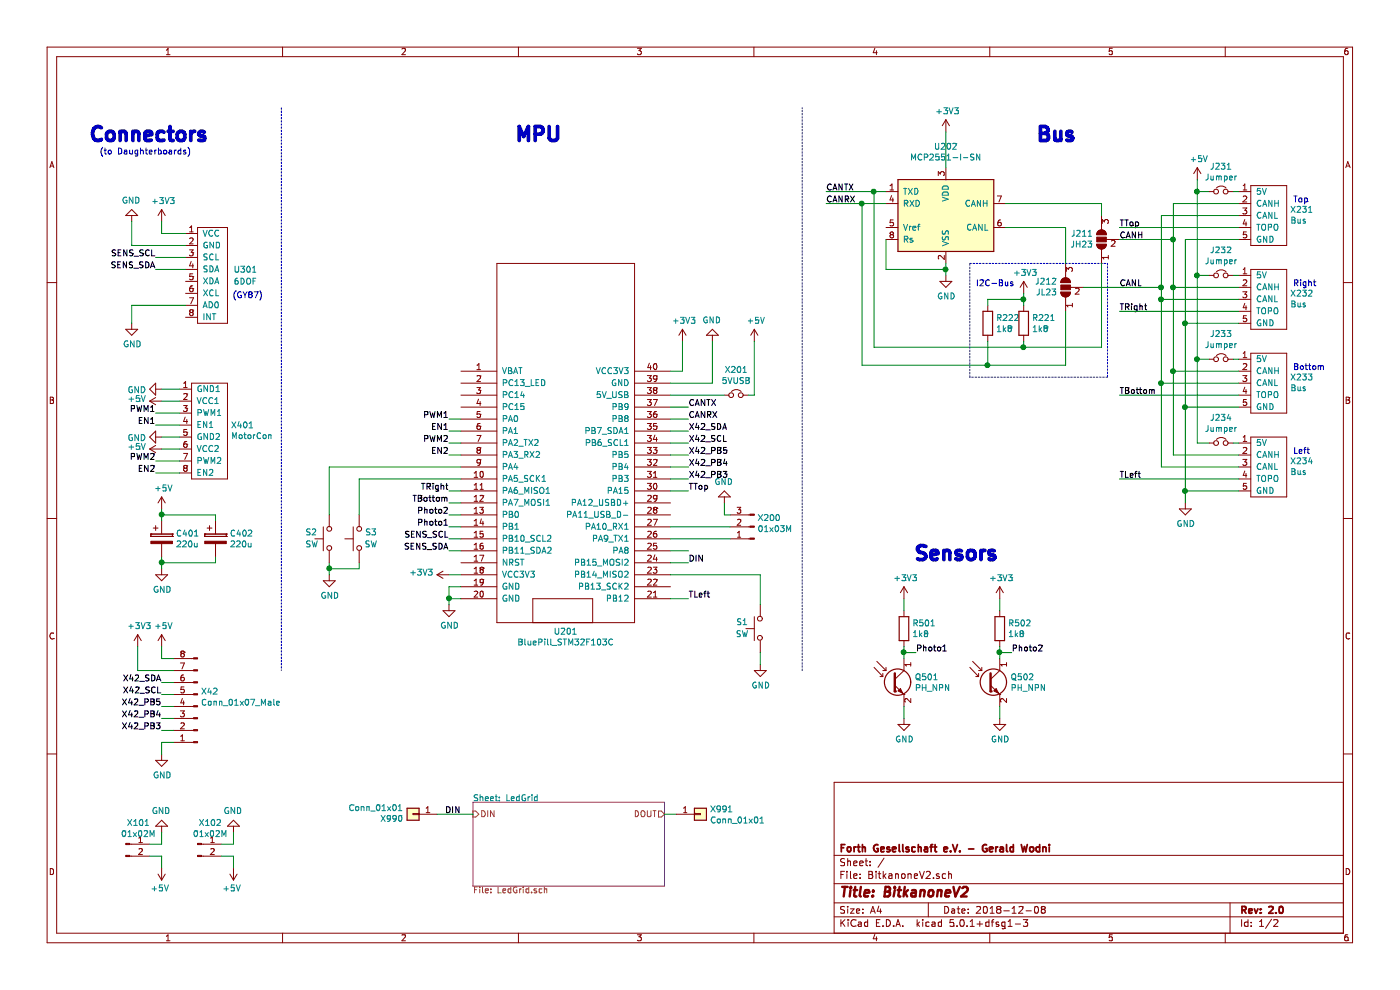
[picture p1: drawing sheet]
EESchema Schematic File Version 4
LIBS:BitkanoneV2-cache
EELAYER 26 0
EELAYER END
$Descr A4 11693 8268
encoding utf-8
Sheet 1 2
Title "BitkanoneV2"
Date "2018-12-08"
Rev "2.0"
Comp "Forth Gesellschaft e.V. - Gerald Wodni"
Comment1 ""
Comment2 ""
Comment3 ""
Comment4 ""
$EndDescr
$Comp
L bluepill_breakouts:BluePill_STM32F103C_NoProg U201
U 1 1
P 4700 3800
F 0 "U201" H 4725 2328 50  0000 C CNN
F 1 "BluePill_STM32F103C" H 4725 2237 50  0000 C CNN
F 2 "BluePill_breakouts:BluePill_STM32F103C_Center_NoPROG" H 4750 2200 50  0001 C CNN
F 3 "www.rogerclark.net" H 4700 2300 50  0001 C CNN
	1    4700 3800
	1    0    0    -1  
$EndComp
$Comp
L power:+5V #PWR0909
U 1 1
P 6300 2850
F 0 "#PWR0909" H 6300 2700 50  0001 C CNN
F 1 "+5V" H 6315 3023 50  0000 C CNN
F 2 "" H 6300 2850 50  0001 C CNN
F 3 "" H 6300 2850 50  0001 C CNN
	1    6300 2850
	1    0    0    -1  
$EndComp
$Comp
L power:GND #PWR0921
U 1 1
P 3750 5050
F 0 "#PWR0921" H 3750 4800 50  0001 C CNN
F 1 "GND" H 3755 4877 50  0000 C CNN
F 2 "" H 3750 5050 50  0001 C CNN
F 3 "" H 3750 5050 50  0001 C CNN
	1    3750 5050
	1    0    0    -1  
$EndComp
$Comp
L power:+3V3 #PWR0907
U 1 1
P 5700 2850
F 0 "#PWR0907" H 5700 2700 50  0001 C CNN
F 1 "+3V3" H 5715 3023 50  0000 C CNN
F 2 "" H 5700 2850 50  0001 C CNN
F 3 "" H 5700 2850 50  0001 C CNN
	1    5700 2850
	1    0    0    -1  
$EndComp
$Comp
L power:GND #PWR0908
U 1 1
P 5950 2850
F 0 "#PWR0908" H 5950 2600 50  0001 C CNN
F 1 "GND" H 5955 2677 50  0000 C CNN
F 2 "" H 5950 2850 50  0001 C CNN
F 3 "" H 5950 2850 50  0001 C CNN
	1    5950 2850
	-1   0    0    1   
$EndComp
$Comp
L Device:Jumper_NC_Small X201
U 1 1
P 6150 3300
F 0 "X201" H 6150 3512 50  0000 C CNN
F 1 "5VUSB" H 6150 3421 50  0000 C CNN
F 2 "Jumper:SolderJumper-2_P1.3mm_Open_Pad1.0x1.5mm" H 6150 3300 50  0001 C CNN
F 3 "~" H 6150 3300 50  0001 C CNN
	1    6150 3300
	1    0    0    -1  
$EndComp
Wire Wire Line
	5600 3100 5700 3100
Wire Wire Line
	5700 3100 5700 2850
Wire Wire Line
	5600 3200 5950 3200
Wire Wire Line
	5950 3200 5950 2850
Wire Wire Line
	6250 3300 6300 3300
Wire Wire Line
	6300 3300 6300 2850
Wire Wire Line
	3850 5000 3750 5000
Wire Wire Line
	3750 5000 3750 5050
Wire Wire Line
	3850 4900 3750 4900
Wire Wire Line
	3750 4900 3750 5000
Connection ~ 3750 5000
$Comp
L Bitkanone:Bus X231
U 1 1
P 10550 1800
F 0 "X231" H 10777 1851 50  0000 L CNN
F 1 "Bus" H 10777 1760 50  0000 L CNN
F 2 "Connector_PinSocket_2.54mm:PinSocket_1x05_P2.54mm_Vertical" H 10550 1550 50  0001 C CNN
F 3 "" H 10550 1550 50  0001 C CNN
	1    10550 1800
	1    0    0    -1  
$EndComp
$Comp
L Bitkanone:Bus X232
U 1 1
P 10550 2500
F 0 "X232" H 10777 2551 50  0000 L CNN
F 1 "Bus" H 10777 2460 50  0000 L CNN
F 2 "Connector_PinSocket_2.54mm:PinSocket_1x05_P2.54mm_Vertical" H 10550 2250 50  0001 C CNN
F 3 "" H 10550 2250 50  0001 C CNN
	1    10550 2500
	1    0    0    -1  
$EndComp
$Comp
L Bitkanone:Bus X233
U 1 1
P 10550 3200
F 0 "X233" H 10777 3251 50  0000 L CNN
F 1 "Bus" H 10777 3160 50  0000 L CNN
F 2 "Connector_PinSocket_2.54mm:PinSocket_1x05_P2.54mm_Vertical" H 10550 2950 50  0001 C CNN
F 3 "" H 10550 2950 50  0001 C CNN
	1    10550 3200
	1    0    0    -1  
$EndComp
$Comp
L Bitkanone:Bus X234
U 1 1
P 10550 3900
F 0 "X234" H 10777 3951 50  0000 L CNN
F 1 "Bus" H 10777 3860 50  0000 L CNN
F 2 "Connector_PinSocket_2.54mm:PinSocket_1x05_P2.54mm_Vertical" H 10550 3650 50  0001 C CNN
F 3 "" H 10550 3650 50  0001 C CNN
	1    10550 3900
	1    0    0    -1  
$EndComp
$Comp
L power:+5V #PWR0902
U 1 1
P 10000 1500
F 0 "#PWR0902" H 10000 1350 50  0001 C CNN
F 1 "+5V" H 10015 1673 50  0000 C CNN
F 2 "" H 10000 1500 50  0001 C CNN
F 3 "" H 10000 1500 50  0001 C CNN
	1    10000 1500
	1    0    0    -1  
$EndComp
$Comp
L power:GND #PWR0917
U 1 1
P 9900 4200
F 0 "#PWR0917" H 9900 3950 50  0001 C CNN
F 1 "GND" H 9905 4027 50  0000 C CNN
F 2 "" H 9900 4200 50  0001 C CNN
F 3 "" H 9900 4200 50  0001 C CNN
	1    9900 4200
	1    0    0    -1  
$EndComp
Wire Wire Line
	10000 1500 10000 1600
Text Label 9350 1900 0    50   ~ 0
TTop
Text Label 9350 2600 0    50   ~ 0
TRight
Text Label 9350 4000 0    50   ~ 0
TLeft
Text Label 9350 3300 0    50   ~ 0
TBottom
Text Label 5750 4100 0    50   ~ 0
TTop
Text Label 3750 4100 2    50   ~ 0
TRight
Text Label 5750 5000 0    50   ~ 0
TLeft
Text Label 3750 4200 2    50   ~ 0
TBottom
Wire Wire Line
	5600 5000 5750 5000
$Comp
L Device:R R222
U 1 1
P 8250 2700
F 0 "R222" H 8320 2746 50  0000 L CNN
F 1 "1k8" H 8320 2655 50  0000 L CNN
F 2 "Resistor_SMD:R_0603_1608Metric_Pad1.05x0.95mm_HandSolder" V 8180 2700 50  0001 C CNN
F 3 "~" H 8250 2700 50  0001 C CNN
	1    8250 2700
	1    0    0    -1  
$EndComp
$Comp
L Interface_CAN_LIN:MCP2551-I-SN U202
U 1 1
P 7900 1800
F 0 "U202" H 7900 2378 50  0000 C CNN
F 1 "MCP2551-I-SN" H 7900 2287 50  0000 C CNN
F 2 "Package_SO:SOIC-8_3.9x4.9mm_P1.27mm" H 7900 1300 50  0001 C CIN
F 3 "http://ww1.microchip.com/downloads/en/devicedoc/21667d.pdf" H 7900 1800 50  0001 C CNN
	1    7900 1800
	1    0    0    -1  
$EndComp
Wire Wire Line
	10000 1600 10100 1600
Wire Wire Line
	10000 2300 10100 2300
Wire Wire Line
	10000 3000 10100 3000
Wire Wire Line
	10000 3700 10100 3700
Wire Wire Line
	9900 4100 9900 4200
$Comp
L power:GND #PWR0905
U 1 1
P 7900 2300
F 0 "#PWR0905" H 7900 2050 50  0001 C CNN
F 1 "GND" H 7905 2127 50  0000 C CNN
F 2 "" H 7900 2300 50  0001 C CNN
F 3 "" H 7900 2300 50  0001 C CNN
	1    7900 2300
	1    0    0    -1  
$EndComp
$Comp
L power:+3V3 #PWR0901
U 1 1
P 7900 1100
F 0 "#PWR0901" H 7900 950 50  0001 C CNN
F 1 "+3V3" H 7915 1273 50  0000 C CNN
F 2 "" H 7900 1100 50  0001 C CNN
F 3 "" H 7900 1100 50  0001 C CNN
	1    7900 1100
	1    0    0    -1  
$EndComp
Wire Wire Line
	7900 1100 7900 1400
Wire Wire Line
	7900 2200 7900 2250
$Comp
L Device:R R221
U 1 1
P 8550 2700
F 0 "R221" H 8620 2746 50  0000 L CNN
F 1 "1k8" H 8620 2655 50  0000 L CNN
F 2 "Resistor_SMD:R_0603_1608Metric_Pad1.05x0.95mm_HandSolder" V 8480 2700 50  0001 C CNN
F 3 "~" H 8550 2700 50  0001 C CNN
	1    8550 2700
	1    0    0    -1  
$EndComp
Text Label 6900 1600 0    50   ~ 0
CANTX
Text Label 6900 1700 0    50   ~ 0
CANRX
Wire Wire Line
	7300 2900 7300 1600
Wire Wire Line
	7300 1600 7400 1600
$Comp
L power:+3V3 #PWR0906
U 1 1
P 8550 2450
F 0 "#PWR0906" H 8550 2300 50  0001 C CNN
F 1 "+3V3" H 8565 2623 50  0000 C CNN
F 2 "" H 8550 2450 50  0001 C CNN
F 3 "" H 8550 2450 50  0001 C CNN
	1    8550 2450
	1    0    0    -1  
$EndComp
Wire Wire Line
	7200 1700 7400 1700
Wire Wire Line
	8250 2550 8250 2500
Wire Wire Line
	8250 2500 8550 2500
Wire Wire Line
	8550 2500 8550 2450
Wire Wire Line
	8550 2550 8550 2500
Connection ~ 8550 2500
Wire Wire Line
	8550 2850 8550 2900
Wire Wire Line
	6900 1600 7300 1600
Connection ~ 7300 1600
Wire Wire Line
	6900 1700 7200 1700
Connection ~ 7200 1700
Text Label 5750 3400 0    50   ~ 0
CANTX
Text Label 5750 3500 0    50   ~ 0
CANRX
Wire Wire Line
	5600 3300 6050 3300
Text Notes 8150 2400 0    50   ~ 0
I2C-Bus
Wire Wire Line
	7200 3050 8250 3050
Wire Wire Line
	8250 2850 8250 3050
Wire Wire Line
	7200 1700 7200 3050
Wire Wire Line
	7300 2900 8550 2900
Wire Notes Line
	8100 2200 9250 2200
Wire Notes Line
	9250 2200 9250 3150
Wire Notes Line
	9250 3150 8100 3150
Wire Notes Line
	8100 3150 8100 2200
Wire Wire Line
	7400 2000 7400 2250
Wire Wire Line
	7400 2250 7900 2250
Connection ~ 7900 2250
Wire Wire Line
	7900 2250 7900 2300
Wire Wire Line
	5600 4100 5750 4100
Text Notes 9000 1200 2    118  ~ 24
Bus
Text Label 3750 4600 2    50   ~ 0
SENS_SDA
Text Label 3750 4500 2    50   ~ 0
SENS_SCL
Wire Wire Line
	3750 4500 3850 4500
Wire Wire Line
	3750 4600 3850 4600
$Comp
L Connector:Conn_01x03_Male X200
U 1 1
P 6300 4400
F 0 "X200" H 6273 4330 50  0000 R CNN
F 1 "01x03M" H 6273 4421 50  0000 R CNN
F 2 "Connector_PinHeader_2.54mm:PinHeader_1x03_P2.54mm_Vertical" H 6300 4400 50  0001 C CNN
F 3 "~" H 6300 4400 50  0001 C CNN
	1    6300 4400
	-1   0    0    1   
$EndComp
$Comp
L power:GND #PWR0916
U 1 1
P 6050 4200
F 0 "#PWR0916" H 6050 3950 50  0001 C CNN
F 1 "GND" H 6055 4027 50  0000 C CNN
F 2 "" H 6050 4200 50  0001 C CNN
F 3 "" H 6050 4200 50  0001 C CNN
	1    6050 4200
	-1   0    0    1   
$EndComp
$Comp
L Bitkanone:6DOF U301
U 1 1
P 1750 2300
F 0 "U301" H 1950 2350 50  0000 L CNN
F 1 "6DOF" H 1950 2250 50  0000 L CNN
F 2 "Connector_PinSocket_2.54mm:PinSocket_1x08_P2.54mm_Vertical" H 1750 2750 50  0001 C CNN
F 3 "http://kom.aau.dk/~jdn/edu/doc/arduino/sensors/gy80gy87gy88/gy87sch.jpg" H 1750 2750 50  0001 C CNN
	1    1750 2300
	1    0    0    -1  
$EndComp
$Comp
L power:GND #PWR0903
U 1 1
P 1100 1850
F 0 "#PWR0903" H 1100 1600 50  0001 C CNN
F 1 "GND" H 1105 1677 50  0000 C CNN
F 2 "" H 1100 1850 50  0001 C CNN
F 3 "" H 1100 1850 50  0001 C CNN
	1    1100 1850
	-1   0    0    1   
$EndComp
$Comp
L power:+3V3 #PWR0904
U 1 1
P 1350 1850
F 0 "#PWR0904" H 1350 1700 50  0001 C CNN
F 1 "+3V3" H 1365 2023 50  0000 C CNN
F 2 "" H 1350 1850 50  0001 C CNN
F 3 "" H 1350 1850 50  0001 C CNN
	1    1350 1850
	1    0    0    -1  
$EndComp
Wire Wire Line
	1350 1950 1350 1850
Text Label 1300 2150 2    50   ~ 0
SENS_SCL
Text Label 1300 2250 2    50   ~ 0
SENS_SDA
Text Notes 4700 1200 2    118  ~ 24
MPU
Text Notes 1750 1200 2    118  ~ 24
Connectors
Text Notes 1600 1300 2    50   ~ 0
(to Daughterboards)
$Comp
L Bitkanone:MotorCon X401
U 1 1
P 1750 3600
F 0 "X401" H 1927 3651 50  0000 L CNN
F 1 "MotorCon" H 1927 3560 50  0000 L CNN
F 2 "Connector_PinSocket_2.54mm:PinSocket_1x08_P2.54mm_Vertical" H 1650 3850 50  0001 C CNN
F 3 "" H 1650 3850 50  0001 C CNN
	1    1750 3600
	1    0    0    -1  
$EndComp
$Comp
L power:GND #PWR0915
U 1 1
P 1350 4750
F 0 "#PWR0915" H 1350 4500 50  0001 C CNN
F 1 "GND" H 1355 4577 50  0000 C CNN
F 2 "" H 1350 4750 50  0001 C CNN
F 3 "" H 1350 4750 50  0001 C CNN
	1    1350 4750
	1    0    0    -1  
$EndComp
$Comp
L power:+5V #PWR0912
U 1 1
P 1350 4250
F 0 "#PWR0912" H 1350 4100 50  0001 C CNN
F 1 "+5V" H 1365 4423 50  0000 C CNN
F 2 "" H 1350 4250 50  0001 C CNN
F 3 "" H 1350 4250 50  0001 C CNN
	1    1350 4250
	1    0    0    -1  
$EndComp
$Comp
L Device:CP C401
U 1 1
P 1350 4500
F 0 "C401" H 1468 4546 50  0000 L CNN
F 1 "220u" H 1468 4455 50  0000 L CNN
F 2 "Capacitor_SMD:CP_Elec_6.3x5.3" H 1388 4350 50  0001 C CNN
F 3 "~" H 1350 4500 50  0001 C CNN
	1    1350 4500
	1    0    0    -1  
$EndComp
Wire Wire Line
	1350 4250 1350 4300
Wire Wire Line
	1350 4650 1350 4700
$Comp
L Device:CP C402
U 1 1
P 1800 4500
F 0 "C402" H 1918 4546 50  0000 L CNN
F 1 "220u" H 1918 4455 50  0000 L CNN
F 2 "Capacitor_SMD:CP_Elec_6.3x5.3" H 1838 4350 50  0001 C CNN
F 3 "~" H 1800 4500 50  0001 C CNN
	1    1800 4500
	1    0    0    -1  
$EndComp
Wire Wire Line
	1350 4700 1800 4700
Wire Wire Line
	1800 4700 1800 4650
Connection ~ 1350 4700
Wire Wire Line
	1350 4700 1350 4750
Wire Wire Line
	1350 4300 1800 4300
Wire Wire Line
	1800 4300 1800 4350
Connection ~ 1350 4300
Wire Wire Line
	1350 4300 1350 4350
$Comp
L power:GND #PWR0910
U 1 1
P 1350 3250
F 0 "#PWR0910" H 1350 3000 50  0001 C CNN
F 1 "GND" V 1355 3122 50  0000 R CNN
F 2 "" H 1350 3250 50  0001 C CNN
F 3 "" H 1350 3250 50  0001 C CNN
	1    1350 3250
	0    1    1    0   
$EndComp
$Comp
L power:+5V #PWR0911
U 1 1
P 1350 3350
F 0 "#PWR0911" H 1350 3200 50  0001 C CNN
F 1 "+5V" V 1365 3478 50  0000 L CNN
F 2 "" H 1350 3350 50  0001 C CNN
F 3 "" H 1350 3350 50  0001 C CNN
	1    1350 3350
	0    -1   -1   0   
$EndComp
$Comp
L power:GND #PWR0913
U 1 1
P 1350 3650
F 0 "#PWR0913" H 1350 3400 50  0001 C CNN
F 1 "GND" V 1355 3522 50  0000 R CNN
F 2 "" H 1350 3650 50  0001 C CNN
F 3 "" H 1350 3650 50  0001 C CNN
	1    1350 3650
	0    1    1    0   
$EndComp
$Comp
L power:+5V #PWR0914
U 1 1
P 1350 3750
F 0 "#PWR0914" H 1350 3600 50  0001 C CNN
F 1 "+5V" V 1365 3878 50  0000 L CNN
F 2 "" H 1350 3750 50  0001 C CNN
F 3 "" H 1350 3750 50  0001 C CNN
	1    1350 3750
	0    -1   -1   0   
$EndComp
Wire Wire Line
	1350 3250 1500 3250
Wire Wire Line
	1350 3350 1500 3350
Wire Wire Line
	1350 3650 1500 3650
Wire Wire Line
	1350 3750 1500 3750
Text Label 1300 3450 2    50   ~ 0
PWM1
Text Label 1300 3550 2    50   ~ 0
EN1
Text Label 1300 3850 2    50   ~ 0
PWM2
Text Label 1300 3950 2    50   ~ 0
EN2
Wire Wire Line
	1300 3450 1500 3450
Wire Wire Line
	1500 3550 1300 3550
Wire Wire Line
	1300 3850 1500 3850
Wire Wire Line
	1300 3950 1500 3950
Text Label 3750 3500 2    50   ~ 0
PWM1
Text Label 3750 3600 2    50   ~ 0
EN1
Text Label 3750 3700 2    50   ~ 0
PWM2
Text Label 3750 3800 2    50   ~ 0
EN2
Wire Wire Line
	3750 3500 3850 3500
Wire Wire Line
	3750 3600 3850 3600
Wire Wire Line
	3750 3700 3850 3700
Wire Wire Line
	3750 3800 3850 3800
Text Notes 2200 2500 2    50   ~ 0
(GY87)
$Comp
L Connector:Conn_01x02_Male X101
U 1 1
P 1050 7050
F 0 "X101" H 1156 7228 50  0000 C CNN
F 1 "01x02M" H 1156 7137 50  0000 C CNN
F 2 "Connector_PinHeader_2.54mm:PinHeader_1x02_P2.54mm_Vertical" H 1050 7050 50  0001 C CNN
F 3 "~" H 1050 7050 50  0001 C CNN
	1    1050 7050
	1    0    0    -1  
$EndComp
$Comp
L power:+5V #PWR0918
U 1 1
P 1350 7250
F 0 "#PWR0918" H 1350 7100 50  0001 C CNN
F 1 "+5V" H 1365 7423 50  0000 C CNN
F 2 "" H 1350 7250 50  0001 C CNN
F 3 "" H 1350 7250 50  0001 C CNN
	1    1350 7250
	-1   0    0    1   
$EndComp
$Comp
L power:GND #PWR0920
U 1 1
P 1350 6950
F 0 "#PWR0920" H 1350 6700 50  0001 C CNN
F 1 "GND" H 1355 6777 50  0000 C CNN
F 2 "" H 1350 6950 50  0001 C CNN
F 3 "" H 1350 6950 50  0001 C CNN
	1    1350 6950
	-1   0    0    1   
$EndComp
Wire Wire Line
	1350 7150 1350 7250
Wire Wire Line
	1350 7050 1350 6950
$Comp
L Device:Jumper_NC_Small J231
U 1 1
P 10200 1600
F 0 "J231" H 10200 1812 50  0000 C CNN
F 1 "Jumper" H 10200 1721 50  0000 C CNN
F 2 "Jumper:SolderJumper-2_P1.3mm_Open_Pad1.0x1.5mm" H 10200 1600 50  0001 C CNN
F 3 "~" H 10200 1600 50  0001 C CNN
	1    10200 1600
	1    0    0    -1  
$EndComp
$Comp
L Device:Jumper_NC_Small J232
U 1 1
P 10200 2300
F 0 "J232" H 10200 2512 50  0000 C CNN
F 1 "Jumper" H 10200 2421 50  0000 C CNN
F 2 "Jumper:SolderJumper-2_P1.3mm_Open_Pad1.0x1.5mm" H 10200 2300 50  0001 C CNN
F 3 "~" H 10200 2300 50  0001 C CNN
	1    10200 2300
	1    0    0    -1  
$EndComp
$Comp
L Device:Jumper_NC_Small J233
U 1 1
P 10200 3000
F 0 "J233" H 10200 3212 50  0000 C CNN
F 1 "Jumper" H 10200 3121 50  0000 C CNN
F 2 "Jumper:SolderJumper-2_P1.3mm_Open_Pad1.0x1.5mm" H 10200 3000 50  0001 C CNN
F 3 "~" H 10200 3000 50  0001 C CNN
	1    10200 3000
	1    0    0    -1  
$EndComp
$Comp
L Device:Jumper_NC_Small J234
U 1 1
P 10200 3700
F 0 "J234" H 10200 3912 50  0000 C CNN
F 1 "Jumper" H 10200 3821 50  0000 C CNN
F 2 "Jumper:SolderJumper-2_P1.3mm_Open_Pad1.0x1.5mm" H 10200 3700 50  0001 C CNN
F 3 "~" H 10200 3700 50  0001 C CNN
	1    10200 3700
	1    0    0    -1  
$EndComp
Wire Wire Line
	10300 1600 10350 1600
Wire Wire Line
	10300 2300 10350 2300
Wire Wire Line
	10300 3000 10350 3000
Wire Wire Line
	10300 3700 10350 3700
Wire Wire Line
	9800 3800 10350 3800
Wire Wire Line
	9700 3900 10350 3900
Wire Wire Line
	9350 4000 10350 4000
Wire Wire Line
	9900 4100 10350 4100
Wire Wire Line
	10350 3300 9350 3300
Wire Wire Line
	9350 2600 10350 2600
Wire Wire Line
	9350 1900 10350 1900
Wire Wire Line
	10000 1600 10000 2300
Connection ~ 10000 1600
Wire Wire Line
	10000 2300 10000 3000
Connection ~ 10000 2300
Wire Wire Line
	10000 3000 10000 3700
Connection ~ 10000 3000
Wire Wire Line
	9900 4100 9900 3400
Wire Wire Line
	9900 3400 10350 3400
Connection ~ 9900 4100
Wire Wire Line
	9900 3400 9900 2700
Wire Wire Line
	9900 2700 10350 2700
Connection ~ 9900 3400
Wire Wire Line
	10350 2000 9900 2000
Wire Wire Line
	9900 2000 9900 2700
Connection ~ 9900 2700
Wire Wire Line
	10350 1700 9800 1700
Wire Wire Line
	10350 3100 9800 3100
Connection ~ 9800 3100
Wire Wire Line
	9800 3100 9800 3800
Wire Wire Line
	10350 2400 9800 2400
Connection ~ 9800 2400
Wire Wire Line
	10350 1800 9700 1800
Wire Wire Line
	9700 2500 10350 2500
Wire Wire Line
	10350 3200 9700 3200
Connection ~ 9700 2500
Wire Wire Line
	9700 3900 9700 3200
Connection ~ 9700 3200
Wire Notes Line
	2350 900  2350 5600
Wire Notes Line
	6700 5600 6700 900 
Text Notes 10800 3800 0    50   ~ 0
Left
Text Notes 10800 3100 0    50   ~ 0
Bottom
Text Notes 10800 2400 0    50   ~ 0
Right
Text Notes 10800 1700 0    50   ~ 0
Top
$Sheet
S 3950 6700 1600 700 
U 5C0C4423
F0 "LedGrid" 50
F1 "LedGrid.sch" 50
F2 "DIN" I L 3950 6800 50 
F3 "DOUT" O R 5550 6800 50 
$EndSheet
Text Label 5750 4700 0    50   ~ 0
DIN
Text Label 3850 6800 2    50   ~ 0
DIN
Wire Wire Line
	5600 4700 5750 4700
Wire Wire Line
	5550 6800 5650 6800
$Comp
L Connector_Generic:Conn_01x01 X991
U 1 1
P 5850 6800
F 0 "X991" H 5930 6842 50  0000 L CNN
F 1 "Conn_01x01" H 5930 6751 50  0000 L CNN
F 2 "Connector_PinHeader_2.54mm:PinHeader_1x01_P2.54mm_Vertical" H 5850 6800 50  0001 C CNN
F 3 "~" H 5850 6800 50  0001 C CNN
	1    5850 6800
	1    0    0    -1  
$EndComp
$Comp
L Jumper:SolderJumper_3_Open J211
U 1 1
P 9200 2000
F 0 "J211" V 9246 2068 50  0000 L CNN
F 1 "JH23" V 9155 2068 50  0000 L CNN
F 2 "Jumper:SolderJumper-3_P1.3mm_Open_RoundedPad1.0x1.5mm_NumberLabels" H 9200 2000 50  0001 C CNN
F 3 "~" H 9200 2000 50  0001 C CNN
	1    9200 2000
	0    -1   -1   0   
$EndComp
Wire Wire Line
	9700 2500 9700 3200
Wire Wire Line
	9800 2400 9800 3100
$Comp
L Jumper:SolderJumper_3_Open J212
U 1 1
P 8900 2400
F 0 "J212" V 8946 2468 50  0000 L CNN
F 1 "JL23" V 8855 2468 50  0000 L CNN
F 2 "Jumper:SolderJumper-3_P1.3mm_Open_RoundedPad1.0x1.5mm_NumberLabels" H 8900 2400 50  0001 C CNN
F 3 "~" H 8900 2400 50  0001 C CNN
	1    8900 2400
	0    -1   -1   0   
$EndComp
Wire Wire Line
	8250 3050 8900 3050
Wire Wire Line
	8900 3050 8900 2600
Connection ~ 8250 3050
Connection ~ 8550 2900
Wire Wire Line
	9050 2400 9700 2400
Connection ~ 9700 2400
Wire Wire Line
	9700 2400 9700 2500
Wire Wire Line
	9700 1800 9700 2400
Wire Wire Line
	8400 1900 8900 1900
Wire Wire Line
	8900 1900 8900 2200
Wire Wire Line
	9800 1700 9800 2000
Wire Wire Line
	9200 2900 9200 2200
Wire Wire Line
	8550 2900 9200 2900
Wire Wire Line
	9350 2000 9800 2000
Connection ~ 9800 2000
Wire Wire Line
	9800 2000 9800 2400
Wire Wire Line
	9200 1700 9200 1800
Wire Wire Line
	8400 1700 9200 1700
Wire Wire Line
	1250 7050 1350 7050
Wire Wire Line
	1350 7150 1250 7150
Text Label 9350 2000 0    50   ~ 0
CANH
Text Label 9350 2400 0    50   ~ 0
CANL
$Comp
L Connector_Generic:Conn_01x01 X990
U 1 1
P 3450 6800
F 0 "X990" H 3530 6842 50  0000 L CNN
F 1 "Conn_01x01" H 3530 6751 50  0000 L CNN
F 2 "Connector_PinHeader_2.54mm:PinHeader_1x01_P2.54mm_Vertical" H 3450 6800 50  0001 C CNN
F 3 "~" H 3450 6800 50  0001 C CNN
	1    3450 6800
	-1   0    0    1   
$EndComp
Wire Wire Line
	3650 6800 3950 6800
Wire Wire Line
	3750 4100 3850 4100
Wire Wire Line
	3750 4200 3850 4200
$Comp
L Switch:SW_Push S3
U 1 1
P 3000 4500
F 0 "S3" V 3050 4400 50  0000 C CNN
F 1 "SW" V 2950 4400 50  0000 C CNN
F 2 "Button_Switch_SMD:SW_SPST_FSMSM" H 3000 4700 50  0001 C CNN
F 3 "" H 3000 4700 50  0001 C CNN
	1    3000 4500
	0    -1   -1   0   
$EndComp
$Comp
L power:GND #PWR0119
U 1 1
P 2750 4800
F 0 "#PWR0119" H 2750 4550 50  0001 C CNN
F 1 "GND" H 2755 4627 50  0000 C CNN
F 2 "" H 2750 4800 50  0001 C CNN
F 3 "" H 2750 4800 50  0001 C CNN
	1    2750 4800
	1    0    0    -1  
$EndComp
Wire Wire Line
	6100 4400 5600 4400
Wire Wire Line
	5600 4500 6100 4500
Wire Wire Line
	6050 4200 6050 4300
Wire Wire Line
	6050 4300 6100 4300
$Comp
L Switch:SW_Push S2
U 1 1
P 2750 4500
F 0 "S2" V 2800 4700 50  0000 R CNN
F 1 "SW" V 2700 4700 50  0000 R CNN
F 2 "Button_Switch_SMD:SW_SPST_FSMSM" H 2750 4700 50  0001 C CNN
F 3 "" H 2750 4700 50  0001 C CNN
	1    2750 4500
	0    -1   -1   0   
$EndComp
Wire Wire Line
	3000 4300 3000 4000
Wire Wire Line
	3850 3900 2750 3900
Wire Wire Line
	2750 3900 2750 4300
Wire Wire Line
	2750 4700 2750 4750
Wire Wire Line
	2750 4750 3000 4750
Wire Wire Line
	3000 4750 3000 4700
Connection ~ 2750 4750
Wire Wire Line
	2750 4750 2750 4800
Wire Wire Line
	3850 4000 3000 4000
$Comp
L Switch:SW_Push S1
U 1 1
P 6350 5250
F 0 "S1" V 6400 5400 50  0000 C CNN
F 1 "SW" V 6300 5400 50  0000 C CNN
F 2 "Button_Switch_SMD:SW_SPST_FSMSM" H 6350 5450 50  0001 C CNN
F 3 "" H 6350 5450 50  0001 C CNN
	1    6350 5250
	0    -1   -1   0   
$EndComp
$Comp
L power:GND #PWR0120
U 1 1
P 6350 5550
F 0 "#PWR0120" H 6350 5300 50  0001 C CNN
F 1 "GND" H 6355 5377 50  0000 C CNN
F 2 "" H 6350 5550 50  0001 C CNN
F 3 "" H 6350 5550 50  0001 C CNN
	1    6350 5550
	1    0    0    -1  
$EndComp
Wire Wire Line
	6350 5550 6350 5450
Wire Wire Line
	5600 4800 6350 4800
Wire Wire Line
	6350 4800 6350 5050
Wire Wire Line
	1350 1950 1550 1950
Wire Wire Line
	1550 2050 1100 2050
Wire Wire Line
	1100 2050 1100 1850
Wire Wire Line
	1300 2150 1550 2150
Wire Wire Line
	1300 2250 1550 2250
$Comp
L power:GND #PWR0121
U 1 1
P 1100 2700
F 0 "#PWR0121" H 1100 2450 50  0001 C CNN
F 1 "GND" H 1105 2527 50  0000 C CNN
F 2 "" H 1100 2700 50  0001 C CNN
F 3 "" H 1100 2700 50  0001 C CNN
	1    1100 2700
	1    0    0    -1  
$EndComp
Wire Wire Line
	1550 2550 1100 2550
Wire Wire Line
	1100 2550 1100 2700
$Comp
L Device:Q_Photo_NPN Q501
U 1 1
P 7450 5700
F 0 "Q501" H 7641 5746 50  0000 L CNN
F 1 "PH_NPN" H 7641 5655 50  0000 L CNN
F 2 "LED_THT:LED_D3.0mm" H 7650 5800 50  0001 C CNN
F 3 "~" H 7450 5700 50  0001 C CNN
	1    7450 5700
	1    0    0    -1  
$EndComp
$Comp
L Device:R R501
U 1 1
P 7550 5250
F 0 "R501" H 7620 5296 50  0000 L CNN
F 1 "1k8" H 7620 5205 50  0000 L CNN
F 2 "Resistor_SMD:R_0603_1608Metric_Pad1.05x0.95mm_HandSolder" V 7480 5250 50  0001 C CNN
F 3 "~" H 7550 5250 50  0001 C CNN
	1    7550 5250
	1    0    0    -1  
$EndComp
$Comp
L power:+3V3 #PWR0122
U 1 1
P 7550 5000
F 0 "#PWR0122" H 7550 4850 50  0001 C CNN
F 1 "+3V3" H 7565 5173 50  0000 C CNN
F 2 "" H 7550 5000 50  0001 C CNN
F 3 "" H 7550 5000 50  0001 C CNN
	1    7550 5000
	1    0    0    -1  
$EndComp
Wire Wire Line
	7550 5000 7550 5100
$Comp
L power:GND #PWR0123
U 1 1
P 7550 6000
F 0 "#PWR0123" H 7550 5750 50  0001 C CNN
F 1 "GND" H 7555 5827 50  0000 C CNN
F 2 "" H 7550 6000 50  0001 C CNN
F 3 "" H 7550 6000 50  0001 C CNN
	1    7550 6000
	1    0    0    -1  
$EndComp
Wire Wire Line
	7550 5400 7550 5450
Wire Wire Line
	7550 5900 7550 6000
$Comp
L Device:Q_Photo_NPN Q502
U 1 1
P 8250 5700
F 0 "Q502" H 8441 5746 50  0000 L CNN
F 1 "PH_NPN" H 8441 5655 50  0000 L CNN
F 2 "LED_THT:LED_D3.0mm" H 8450 5800 50  0001 C CNN
F 3 "~" H 8250 5700 50  0001 C CNN
	1    8250 5700
	1    0    0    -1  
$EndComp
$Comp
L Device:R R502
U 1 1
P 8350 5250
F 0 "R502" H 8420 5296 50  0000 L CNN
F 1 "1k8" H 8420 5205 50  0000 L CNN
F 2 "Resistor_SMD:R_0603_1608Metric_Pad1.05x0.95mm_HandSolder" V 8280 5250 50  0001 C CNN
F 3 "~" H 8350 5250 50  0001 C CNN
	1    8350 5250
	1    0    0    -1  
$EndComp
$Comp
L power:+3V3 #PWR0124
U 1 1
P 8350 5000
F 0 "#PWR0124" H 8350 4850 50  0001 C CNN
F 1 "+3V3" H 8365 5173 50  0000 C CNN
F 2 "" H 8350 5000 50  0001 C CNN
F 3 "" H 8350 5000 50  0001 C CNN
	1    8350 5000
	1    0    0    -1  
$EndComp
Wire Wire Line
	8350 5000 8350 5100
$Comp
L power:GND #PWR0125
U 1 1
P 8350 6000
F 0 "#PWR0125" H 8350 5750 50  0001 C CNN
F 1 "GND" H 8355 5827 50  0000 C CNN
F 2 "" H 8350 6000 50  0001 C CNN
F 3 "" H 8350 6000 50  0001 C CNN
	1    8350 6000
	1    0    0    -1  
$EndComp
Wire Wire Line
	8350 5400 8350 5450
Wire Wire Line
	8350 5900 8350 6000
Text Notes 8350 4700 2    118  ~ 24
Sensors
Text Label 7650 5450 0    50   ~ 0
Photo1
Text Label 8450 5450 0    50   ~ 0
Photo2
Wire Wire Line
	7550 5450 7650 5450
Connection ~ 7550 5450
Wire Wire Line
	7550 5450 7550 5500
Wire Wire Line
	8350 5450 8450 5450
Connection ~ 8350 5450
Wire Wire Line
	8350 5450 8350 5500
Text Label 3750 4400 2    50   ~ 0
Photo1
Text Label 3750 4300 2    50   ~ 0
Photo2
Wire Wire Line
	3750 4300 3850 4300
Wire Wire Line
	3750 4400 3850 4400
$Comp
L Connector:Conn_01x02_Male X102
U 1 1
P 1650 7050
F 0 "X102" H 1756 7228 50  0000 C CNN
F 1 "01x02M" H 1756 7137 50  0000 C CNN
F 2 "Connector_PinHeader_2.54mm:PinHeader_1x02_P2.54mm_Vertical" H 1650 7050 50  0001 C CNN
F 3 "~" H 1650 7050 50  0001 C CNN
	1    1650 7050
	1    0    0    -1  
$EndComp
$Comp
L power:+5V #PWR0126
U 1 1
P 1950 7250
F 0 "#PWR0126" H 1950 7100 50  0001 C CNN
F 1 "+5V" H 1965 7423 50  0000 C CNN
F 2 "" H 1950 7250 50  0001 C CNN
F 3 "" H 1950 7250 50  0001 C CNN
	1    1950 7250
	-1   0    0    1   
$EndComp
$Comp
L power:GND #PWR0127
U 1 1
P 1950 6950
F 0 "#PWR0127" H 1950 6700 50  0001 C CNN
F 1 "GND" H 1955 6777 50  0000 C CNN
F 2 "" H 1950 6950 50  0001 C CNN
F 3 "" H 1950 6950 50  0001 C CNN
	1    1950 6950
	-1   0    0    1   
$EndComp
Wire Wire Line
	1950 7150 1950 7250
Wire Wire Line
	1950 7050 1950 6950
Wire Wire Line
	1850 7050 1950 7050
Wire Wire Line
	1950 7150 1850 7150
Wire Wire Line
	3750 4800 3850 4800
$Comp
L power:+3V3 #PWR0919
U 1 1
P 3750 4800
F 0 "#PWR0919" H 3750 4650 50  0001 C CNN
F 1 "+3V3" V 3765 4928 50  0000 L CNN
F 2 "" H 3750 4800 50  0001 C CNN
F 3 "" H 3750 4800 50  0001 C CNN
	1    3750 4800
	0    -1   -1   0   
$EndComp
$Comp
L Connector:Conn_01x08_Male X42
U 1 1
P 1650 5900
F 0 "X42" H 1623 5780 50  0000 R CNN
F 1 "Conn_01x07_Male" H 1623 5871 50  0000 R CNN
F 2 "Connector_PinSocket_2.54mm:PinSocket_1x08_P2.54mm_Vertical" H 1650 5900 50  0001 C CNN
F 3 "~" H 1650 5900 50  0001 C CNN
	1    1650 5900
	-1   0    0    1   
$EndComp
Text Label 5750 3600 0    50   ~ 0
X42_SDA
Text Label 5750 3700 0    50   ~ 0
X42_SCL
Text Label 5750 3800 0    50   ~ 0
X42_PB5
Text Label 5750 3900 0    50   ~ 0
X42_PB4
Text Label 5750 4000 0    50   ~ 0
X42_PB3
Wire Wire Line
	5600 3400 5750 3400
Wire Wire Line
	5600 3500 5750 3500
Wire Wire Line
	5600 3600 5750 3600
Wire Wire Line
	5600 3700 5750 3700
Wire Wire Line
	5600 3800 5750 3800
Wire Wire Line
	5600 3900 5750 3900
Wire Wire Line
	5600 4000 5750 4000
Wire Wire Line
	5600 4600 5750 4600
Text Label 1350 5700 2    50   ~ 0
X42_SDA
Text Label 1350 5800 2    50   ~ 0
X42_SCL
Text Label 1350 5900 2    50   ~ 0
X42_PB5
Text Label 1350 6000 2    50   ~ 0
X42_PB4
Text Label 1350 6100 2    50   ~ 0
X42_PB3
$Comp
L power:GND #PWR0128
U 1 1
P 1350 6300
F 0 "#PWR0128" H 1350 6050 50  0001 C CNN
F 1 "GND" H 1355 6127 50  0000 C CNN
F 2 "" H 1350 6300 50  0001 C CNN
F 3 "" H 1350 6300 50  0001 C CNN
	1    1350 6300
	1    0    0    -1  
$EndComp
$Comp
L power:+5V #PWR0129
U 1 1
P 1350 5400
F 0 "#PWR0129" H 1350 5250 50  0001 C CNN
F 1 "+5V" H 1365 5573 50  0000 C CNN
F 2 "" H 1350 5400 50  0001 C CNN
F 3 "" H 1350 5400 50  0001 C CNN
	1    1350 5400
	1    0    0    -1  
$EndComp
$Comp
L power:+3V3 #PWR0130
U 1 1
P 1150 5400
F 0 "#PWR0130" H 1150 5250 50  0001 C CNN
F 1 "+3V3" H 1165 5573 50  0000 C CNN
F 2 "" H 1150 5400 50  0001 C CNN
F 3 "" H 1150 5400 50  0001 C CNN
	1    1150 5400
	1    0    0    -1  
$EndComp
Wire Wire Line
	1350 5400 1350 5500
Wire Wire Line
	1350 5500 1450 5500
Wire Wire Line
	1150 5400 1150 5600
Wire Wire Line
	1150 5600 1450 5600
Wire Wire Line
	1350 5700 1450 5700
Wire Wire Line
	1350 5800 1450 5800
Wire Wire Line
	1350 5900 1450 5900
Wire Wire Line
	1350 6000 1450 6000
Wire Wire Line
	1350 6100 1450 6100
Wire Wire Line
	1350 6300 1350 6200
Wire Wire Line
	1350 6200 1450 6200
$EndSCHEMATC
